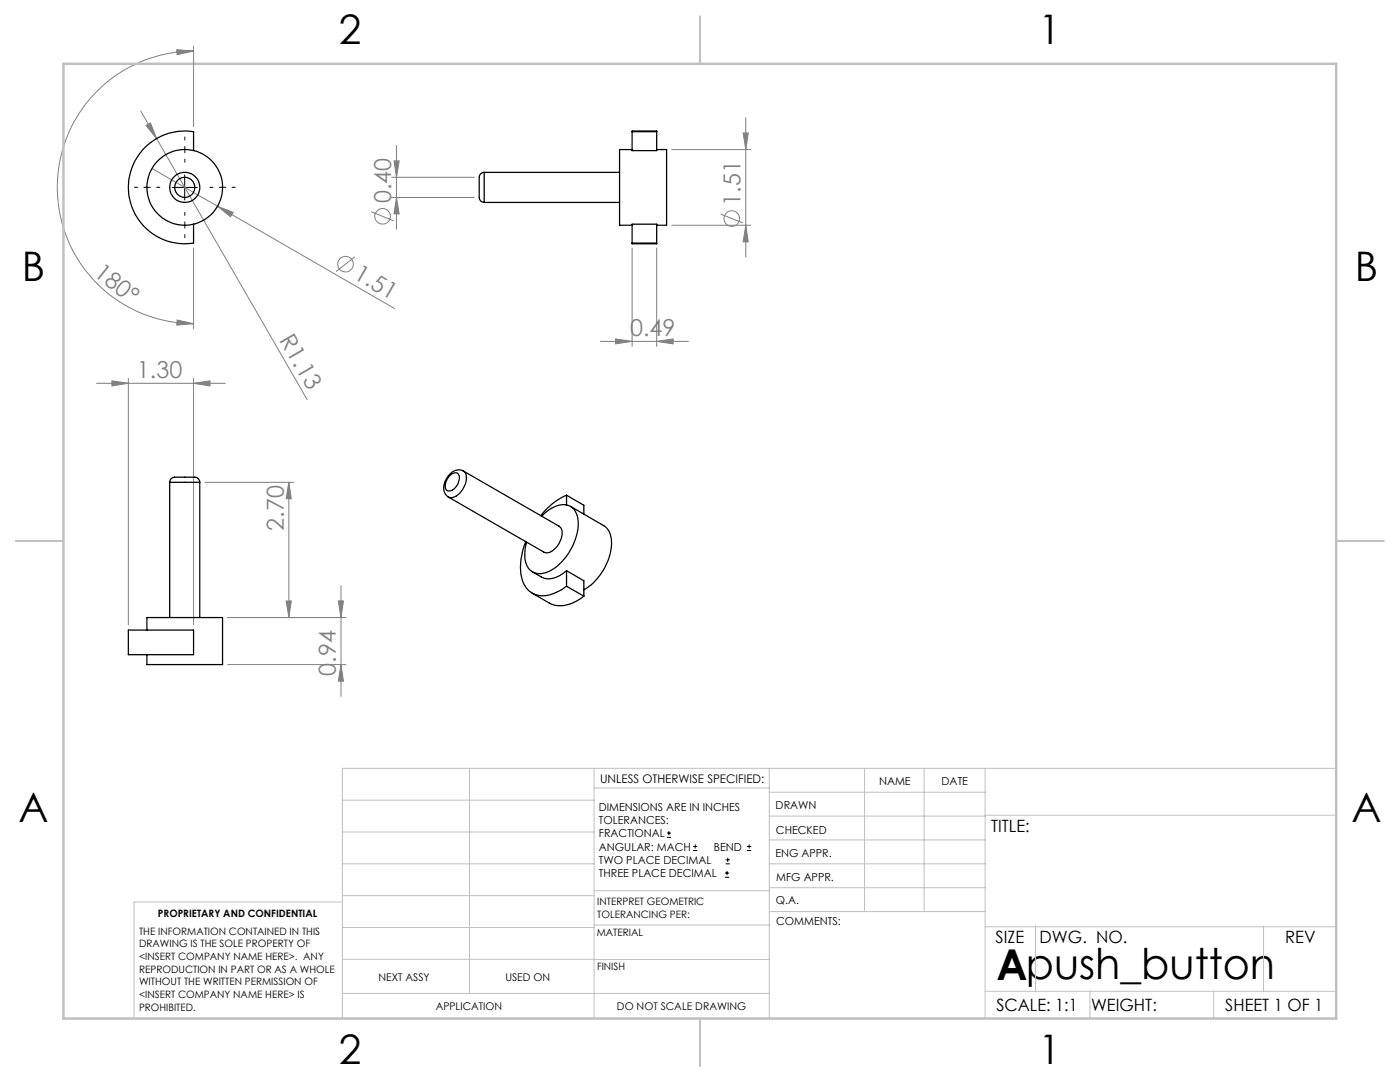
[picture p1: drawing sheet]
<svg xmlns="http://www.w3.org/2000/svg" width="279mm" height="216mm" viewBox="0 0 279 216" stroke-linecap="round" stroke-linejoin="round" font-family="sans-serif">
<g fill="none" stroke="#808080" stroke-width=".2">
<path d="M35.3 9.9l3.3 .3-3.3 .7zM38.6 10.2a27.2 27.2 0 0 0-27.2 27.2 27.2 27.2 0 0 0 27.2 27.2M38.6 9.2v16.1M28.1 22.2l33.2 57.6M29.1 25l.9-.5 1.3 3.2zM30.3 33.6l48.4 28M78.1 39.4h16.6M78.1 35.4h16.6M78.6 32.1h1.1l-.6 3.3zM79.1 39.4l.6 3.3h-1.1zM79.1 29v16.8M134.1 29.8h15.7"/>
<path d="M148.3 26.5h1l-.5 3.3zM148.8 23.5v27.8M38.6 49.5v16.1M43.4 41.2l3.1 1.2-.5 .9zM70.8 51.2l-3.7 3M74.1 42.3l4.5 1.8M126.2 49.5v19.6M131.1 49.5v19.6M134.1 44.9h15.7M143.8 42.7l4.5 1.8M148.8 44.9l.5 3.4h-1zM19.3 76.5h25.7"/>
<path d="M22.3 76l3.3 .5-3.3 .5zM25.6 75.5v49.2M35.3 63.9l3.3 .7-3.3 .3zM38.6 76.5l3.3-.5v1zM38.6 75.5v49.2M119.8 68.1h17.6M122.8 67.6l3.4 .5-3.4 .5zM131.1 68.1l3.2-.5v1zM40.9 96.2h17.7M57.6 96.2l.5 3.3h-1zM57.6 96.2v27M57.1 119.9h1l-.5 3.3z"/>
<path d="M67.5 119.9h1l-.4 3.3zM68.1 116.9v22.1M45.4 132.6h23.6M45.4 123.2h23.6M68.1 132.6l.4 3.3h-1z"/>
<circle cx="69" cy="52.7" r="1.55"/>
<circle cx="76.3" cy="43.2" r="1.56"/>
<circle cx="146" cy="43.6" r="1.55"/>
</g>
<g fill="none" stroke="#000" stroke-width=".2">
<path d="M34.4 37.4h5M36.9 34.9v5M133.1 167.1h.8M133.1 166.2h.8M133.5 165.8v.9M138.3 169.7h.8M138.3 168.9h.8M138.7 168.5v.8M144.7 175h.8M144.7 174.2h.8M144.8 172.4h.9M144.8 171.6h.9"/>
<path d="M145.1 173.8v.8M145.2 171.1v.9M149.1 169.7h.8M149.1 168.9h.8M149.5 168.5v.8"/>
</g>
<path d="M31.9 37.4h-5.1M36.9 32.4v-5.1M41.9 37.4h5M36.9 42.4v5" fill="none" stroke="#000" stroke-width=".2" stroke-dasharray="15.2 1.3 1.3 1.3" stroke-dashoffset="14.6"/>
<g fill="none" stroke="#c0c0c0" stroke-width=".2">
<path d="M68.3 159.7h50.3M93.7 153.3v44.9M118.6 153.3v49.9M118.6 157.2h34.9M153.5 153.3v49.9M153.5 158.1h43.1M172.5 153.3v28.6M184.4 153.3v28.6M196.6 153.3v49.9M266.7 153.3h-198.4v49.9M68.3 178.7h50.3M68.3 172.4h50.3"/>
<path d="M68.3 166h50.3M68.3 180h-41.6v23.2M118.6 177.7h35M153.5 167.6h43.1M153.5 162.8h43.1M153.5 172.4h43.1M153.5 177.1h43.1M196.6 162.7h70.1M68.3 198.2h85.2M68.3 191.4l85.2 .1M68.3 185.1h50.3M118.6 184.6h35"/>
<path d="M153.6 181.9h43M196.6 197.8h70.1M196.6 184.9h70.1M206.7 184.9v12.9M217.5 197.8v5.4M242.2 197.8v5.4M252.2 184.9v12.9"/>
</g>
<path d="M139.7 3.2v9.5M3.1 107.9h9.6M266.7 107.9h9.5M139.7 203.2v9.6" fill="none" stroke="#c0c0c0" stroke-width=".25"/>
<path d="M12.7 12.7h254v190.5h-254z" fill="none" stroke="#c0c0c0" stroke-width=".5"/>
<g fill="#808080">
<path d="M29.1 25l.9-.5 1.3 3.2z"/>
<path d="M43.4 41.2l3.1 1.2-.5 .9z"/>
<path d="M38.6 76.5l3.3-.5v1zM22.3 76l3.3 .5-3.3 .5zM131.1 68.1l3.2-.5v1zM122.8 67.6l3.4 .5-3.4 .5z"/>
<path d="M68.1 132.6l.4 3.3h-1zM67.5 119.9h1l-.4 3.3zM57.1 119.9h1l-.5 3.3zM57.6 96.2l.5 3.3h-1zM79.1 39.4l.6 3.3h-1.1zM78.6 32.1h1.1l-.6 3.3z"/>
<path d="M148.3 26.5h1l-.5 3.3zM148.8 44.9l.5 3.4h-1z"/>
<path d="M35.3 63.9l3.3 .7-3.3 .3zM35.3 9.9l3.3 .3-3.3 .7z"/>
</g>
<g fill="none" stroke="#000" stroke-width=".25">
<path d="M38.6 30.1v-3.8a11.3 11.3 0 0 0-13 11.1 11.3 11.3 0 0 0 13 11.1v-3.8M96.6 34.4a1.41 1.41 0 0 0-1 1.8v1.3a4.8 4.8 0 0 0 .3 2.6l.7 .3M96.6 34.4v6M96.6 34.4h27M126.2 29.8h-2.6v15.1h2.6M126.2 26.3v-.2h4.9v.2M126.2 26.3v3.8h4.9v-3.8M126.2 26.3h4.9M131.1 29.8h1.9v15.1h-1.9M96.6 40.4h27M126.2 48.5v.1h4.9v-.1M126.2 48.5v-3.8h4.9v3.8"/>
<path d="M126.2 48.5h4.9M33.9 96.2a1.38 1.38 0 0 1 1.8-1h3.1a.99 .99 0 0 1 1.1 1M33.9 96.2h6M33.9 96.2v27M39.9 96.2v27M89.6 95a1.18 1.18 0 0 1 1.9-.3 2.53 2.53 0 0 1-2.1 3.3 1.42 1.42 0 0 1-.3-2.1zM92.5 94a2.58 2.58 0 0 0-3.4 1.5 2.62 2.62 0 0 0 .4 3.7M92.5 94l19 11a2.28 2.28 0 0 1 .3 3 3 3 0 0 1-3.1 2.2l-19.2-11M92.5 94a2.2 2.2 0 0 1 .3 2.7 3.4 3.4 0 0 1-3.1 2.6l-.2-.1M113.1 98.8a13.5 13.5 0 0 0-5.2 4.1M113.1 98.8l3.4 2v1.8M113.1 98.8v2"/>
<path d="M104.9 108.1a11.1 11.1 0 0 0-.3 8.5 4.3 4.3 0 0 0 5.9 1.8l1.3-.6 1.3-.8M106.2 118.4l3.5 2a5.7 5.7 0 0 0 6-.8l.8-.6M108.1 103a5.7 5.7 0 0 1 5.2-2.2 3.6 3.6 0 0 1 2.1 3.8 11.3 11.3 0 0 1-6.2 9.6 2.98 2.98 0 0 1-4.4-2.7 9.3 9.3 0 0 1 .3-3.3M113.1 113.9a4.6 4.6 0 0 1-4.9 1.3l-1.9-1.1M113.1 113.9l3.4 2v3.1M113.1 117l3.4 2M113.1 113.9v3.1M113.8 101l6.7 3.9a4 4 0 0 1 1.5 4 11.7 11.7 0 0 1-5.5 8.8M25.6 125.7h13v4.9h-13zM29.3 125.7v-2.5h15.1v9.4h-15.1v-2"/>
<circle cx="36.9" cy="37.4" r="2"/>
<circle cx="36.9" cy="37.4" r="7.6"/>
<circle cx="36.9" cy="37.4" r="3"/>
</g>
<text font-size="8.5" x="198.9" y="195.5">Apush_button</text>
<g font-size="8.1">
<text x="67.6" y="8.9">2</text>
<text x="207.3" y="8.9">1</text>
<text x="4.4" y="56.1">B</text>
<text x="270.4" y="56.1">B</text>
<text x="3.7" y="164.1">A</text>
<text x="269.7" y="164.1">A</text>
<text x="67.6" y="212.4">2</text>
<text x="207.3" y="212.4">1</text>
</g>
<g font-size="4.7" fill="#808080">
<text x="78.1" y="40.6" transform="rotate(-90 78.1 40.6)">0.40</text>
<text x="147.8" y="41" transform="rotate(-90 147.8 41)">1.51</text>
<text x="18.6" y="54.8" transform="rotate(39 18.6 54.8)">180°</text>
<text x="70.3" y="55.5" transform="rotate(30 70.3 55.5)">1.51</text>
<text x="55.6" y="67.8" transform="rotate(60 55.6 67.8)">R1.13</text>
<text x="125.8" y="67.1">0.49</text>
<text x="27.3" y="75.5">1.30</text>
<text x="56.6" y="105.9" transform="rotate(-90 56.6 105.9)">2.70</text>
<text x="67.1" y="134.9" transform="rotate(-90 67.1 134.9)">0.94</text>
</g>
<g font-size="3.4">
<text x="197.8" y="166">TITLE:</text>
<text x="198.7" y="188.1">SIZE</text>
<text x="207.5" y="188.1">DWG. NO.</text>
<text x="256.5" y="188.2">REV</text>
<text x="198.8" y="201.7">SCALE: 1:1</text>
<text x="217.7" y="201.8">WEIGHT:</text>
<text x="244.5" y="201.7">SHEET 1 OF 1</text>
</g>
<text font-size="2.4" x="119.8" y="156.2">UNLESS OTHERWISE SPECIFIED:</text>
<g font-size="2.2">
<text x="119.5" y="161.8">DIMENSIONS ARE IN INCHES</text>
<text x="154.8" y="161.4">DRAWN</text>
<text x="175.4" y="156.6">NAME</text>
<text x="187.9" y="156.7">DATE</text>
<text x="119.5" y="164.4">TOLERANCES:</text>
<text x="119.5" y="167.1">FRACTIONAL</text>
<text x="154.9" y="166.3">CHECKED</text>
<text x="119.5" y="169.7">ANGULAR: MACH</text>
<text x="119.5" y="172.4">TWO PLACE DECIMAL</text>
<text x="142.5" y="169.7">BEND</text>
<text x="154.8" y="171">ENG APPR.</text>
<text x="119.5" y="175">THREE PLACE DECIMAL</text>
<text x="154.9" y="175.7">MFG APPR.</text>
<text x="154.9" y="180.4">Q.A.</text>
<text x="154.9" y="184.6">COMMENTS:</text>
</g>
<g font-size="2.1">
<text x="75.5" y="195.7">NEXT ASSY</text>
<text x="100.9" y="195.7">USED ON</text>
<text x="86.9" y="201.5">APPLICATION</text>
<text x="123.1" y="201.6">DO NOT SCALE DRAWING</text>
</g>
<g font-size="2">
<text x="31.5" y="182.9">PROPRIETARY AND CONFIDENTIAL</text>
<text x="119.2" y="180.6">INTERPRET GEOMETRIC</text>
<text x="119.2" y="183.1">TOLERANCING PER:</text>
<text x="27.8" y="186.5">THE INFORMATION CONTAINED IN THIS</text>
<text x="27.8" y="189">DRAWING IS THE SOLE PROPERTY OF</text>
<text x="27.8" y="191.6">&lt;INSERT COMPANY NAME HERE&gt;. ANY</text>
<text x="119.1" y="186.7">MATERIAL</text>
<text x="27.8" y="194.1">REPRODUCTION IN PART OR AS A WHOLE</text>
<text x="27.8" y="196.6">WITHOUT THE WRITTEN PERMISSION OF</text>
<text x="119.1" y="193.5">FINISH</text>
<text x="27.8" y="199.1">&lt;INSERT COMPANY NAME HERE&gt; IS</text>
<text x="27.8" y="201.7">PROHIBITED.</text>
</g>
</svg>
